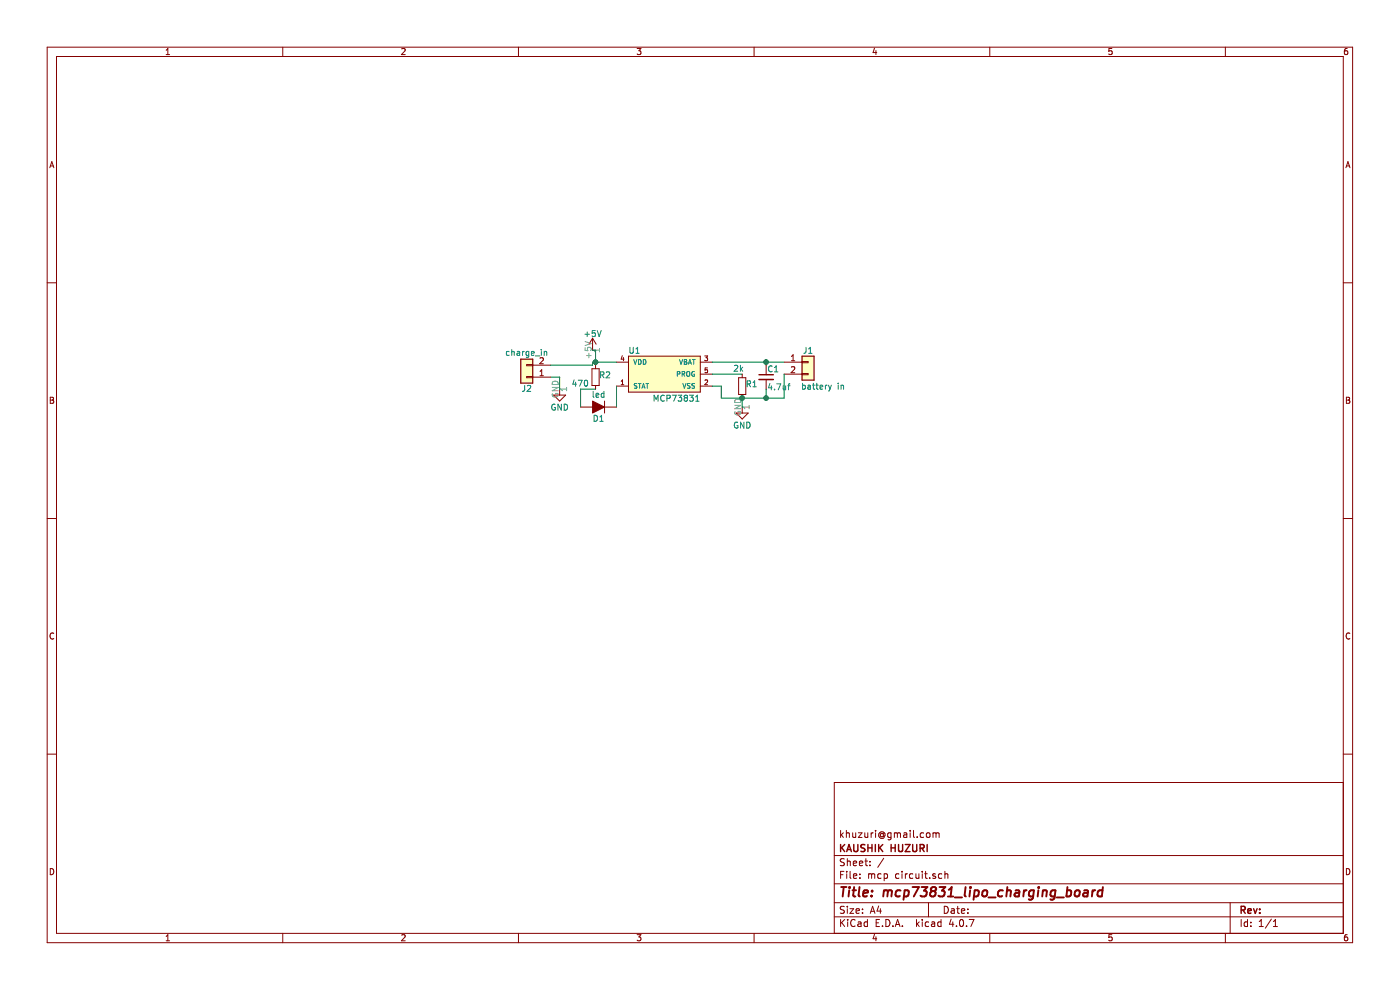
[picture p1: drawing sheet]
EESchema Schematic File Version 2
LIBS:power
LIBS:device
LIBS:switches
LIBS:relays
LIBS:motors
LIBS:transistors
LIBS:conn
LIBS:linear
LIBS:regul
LIBS:74xx
LIBS:cmos4000
LIBS:adc-dac
LIBS:memory
LIBS:xilinx
LIBS:microcontrollers
LIBS:dsp
LIBS:microchip
LIBS:analog_switches
LIBS:motorola
LIBS:texas
LIBS:intel
LIBS:audio
LIBS:interface
LIBS:digital-audio
LIBS:philips
LIBS:display
LIBS:cypress
LIBS:siliconi
LIBS:opto
LIBS:atmel
LIBS:contrib
LIBS:valves
LIBS:mcp73831
LIBS:mcp circuit-cache
EELAYER 25 0
EELAYER END
$Descr A4 11693 8268
encoding utf-8
Sheet 1 1
Title "mcp73831_lipo_charging_board"
Date ""
Rev ""
Comp "KAUSHIK HUZURI "
Comment1 "khuzuri@gmail.com"
Comment2 ""
Comment3 ""
Comment4 ""
$EndDescr
$Comp
L MCP73831 U1
U 1 1
P 5550 3125
F 0 "U1" H 5300 3325 50  0000 C CNN
F 1 "MCP73831" H 5650 2925 50  0000 C CNN
F 2 "TO_SOT_Packages_SMD:SOT-23-5" H 5550 3125 60  0001 C CNN
F 3 "" H 5550 3125 60  0000 C CNN
	1    5550 3125
	1    0    0    -1  
$EndComp
$Comp
L +5V #PWR01
U 1 1
P 4950 2925
F 0 "#PWR01" H 4950 2775 50  0001 C CNN
F 1 "+5V" H 4950 3065 50  0000 C CNN
F 2 "" H 4950 2925 50  0001 C CNN
F 3 "" H 4950 2925 50  0001 C CNN
	1    4950 2925
	1    0    0    -1  
$EndComp
Wire Wire Line
	4950 3025 5150 3025
$Comp
L R_Small R2
U 1 1
P 4975 3150
F 0 "R2" H 5005 3170 50  0000 L CNN
F 1 "470" H 4775 3100 50  0000 L CNN
F 2 "Resistors_SMD:R_1206_HandSoldering" H 4975 3150 50  0001 C CNN
F 3 "" H 4975 3150 50  0001 C CNN
	1    4975 3150
	1    0    0    -1  
$EndComp
$Comp
L D_ALT D1
U 1 1
P 5000 3400
F 0 "D1" H 5000 3500 50  0000 C CNN
F 1 "led" H 5000 3300 50  0000 C CNN
F 2 "LEDs:LED_1206_HandSoldering" H 5000 3400 50  0001 C CNN
F 3 "" H 5000 3400 50  0001 C CNN
	1    5000 3400
	-1   0    0    1   
$EndComp
Wire Wire Line
	4975 3250 4850 3250
Wire Wire Line
	4850 3250 4850 3400
Wire Wire Line
	5150 3400 5150 3225
$Comp
L R_Small R1
U 1 1
P 6200 3225
F 0 "R1" H 6230 3245 50  0000 L CNN
F 1 "2k" H 6125 3375 50  0000 L CNN
F 2 "Resistors_SMD:R_1206_HandSoldering" H 6200 3225 50  0001 C CNN
F 3 "" H 6200 3225 50  0001 C CNN
	1    6200 3225
	1    0    0    -1  
$EndComp
Wire Wire Line
	5950 3125 6200 3125
$Comp
L GND #PWR02
U 1 1
P 6200 3400
F 0 "#PWR02" H 6200 3150 50  0001 C CNN
F 1 "GND" H 6200 3250 50  0000 C CNN
F 2 "" H 6200 3400 50  0001 C CNN
F 3 "" H 6200 3400 50  0001 C CNN
	1    6200 3400
	1    0    0    -1  
$EndComp
Wire Wire Line
	5950 3225 6025 3225
Wire Wire Line
	6025 3225 6025 3325
Wire Wire Line
	6025 3325 6550 3325
Wire Wire Line
	6200 3325 6200 3400
$Comp
L Conn_01x02 J1
U 1 1
P 6750 3025
F 0 "J1" H 6750 3125 50  0000 C CNN
F 1 "battery in" H 6875 2825 50  0000 C CNN
F 2 ".pretty:SolderWirePad_2x_2-5mmDrill" H 6750 3025 50  0001 C CNN
F 3 "" H 6750 3025 50  0001 C CNN
	1    6750 3025
	1    0    0    -1  
$EndComp
Wire Wire Line
	5950 3025 6550 3025
Wire Wire Line
	6550 3325 6550 3125
Connection ~ 6200 3325
$Comp
L C_Small C1
U 1 1
P 6400 3150
F 0 "C1" H 6410 3220 50  0000 L CNN
F 1 "4.7uf" H 6410 3070 50  0000 L CNN
F 2 "Capacitors_SMD:C_1206_HandSoldering" H 6400 3150 50  0001 C CNN
F 3 "" H 6400 3150 50  0001 C CNN
	1    6400 3150
	1    0    0    -1  
$EndComp
Wire Wire Line
	6400 3050 6400 3025
Connection ~ 6400 3025
Wire Wire Line
	6400 3250 6400 3325
Connection ~ 6400 3325
$Comp
L Conn_01x02 J2
U 1 1
P 4400 3150
F 0 "J2" H 4400 3250 50  0000 C CNN
F 1 "charge_in" H 4400 2950 50  0000 C CNN
F 2 ".pretty:SolderWirePad_2x_2-5mmDrill" H 4400 3150 50  0001 C CNN
F 3 "" H 4400 3150 50  0001 C CNN
	1    4400 3150
	-1   0    0    1   
$EndComp
$Comp
L GND #PWR03
U 1 1
P 4675 3250
F 0 "#PWR03" H 4675 3000 50  0001 C CNN
F 1 "GND" H 4675 3100 50  0000 C CNN
F 2 "" H 4675 3250 50  0001 C CNN
F 3 "" H 4675 3250 50  0001 C CNN
	1    4675 3250
	1    0    0    -1  
$EndComp
Wire Wire Line
	4600 3150 4675 3150
Wire Wire Line
	4675 3150 4675 3250
Wire Wire Line
	4975 2925 4975 3050
Connection ~ 4975 3025
Wire Wire Line
	4950 3050 4600 3050
Wire Wire Line
	4950 2925 4975 2925
Wire Wire Line
	4950 3050 4950 3025
$EndSCHEMATC
